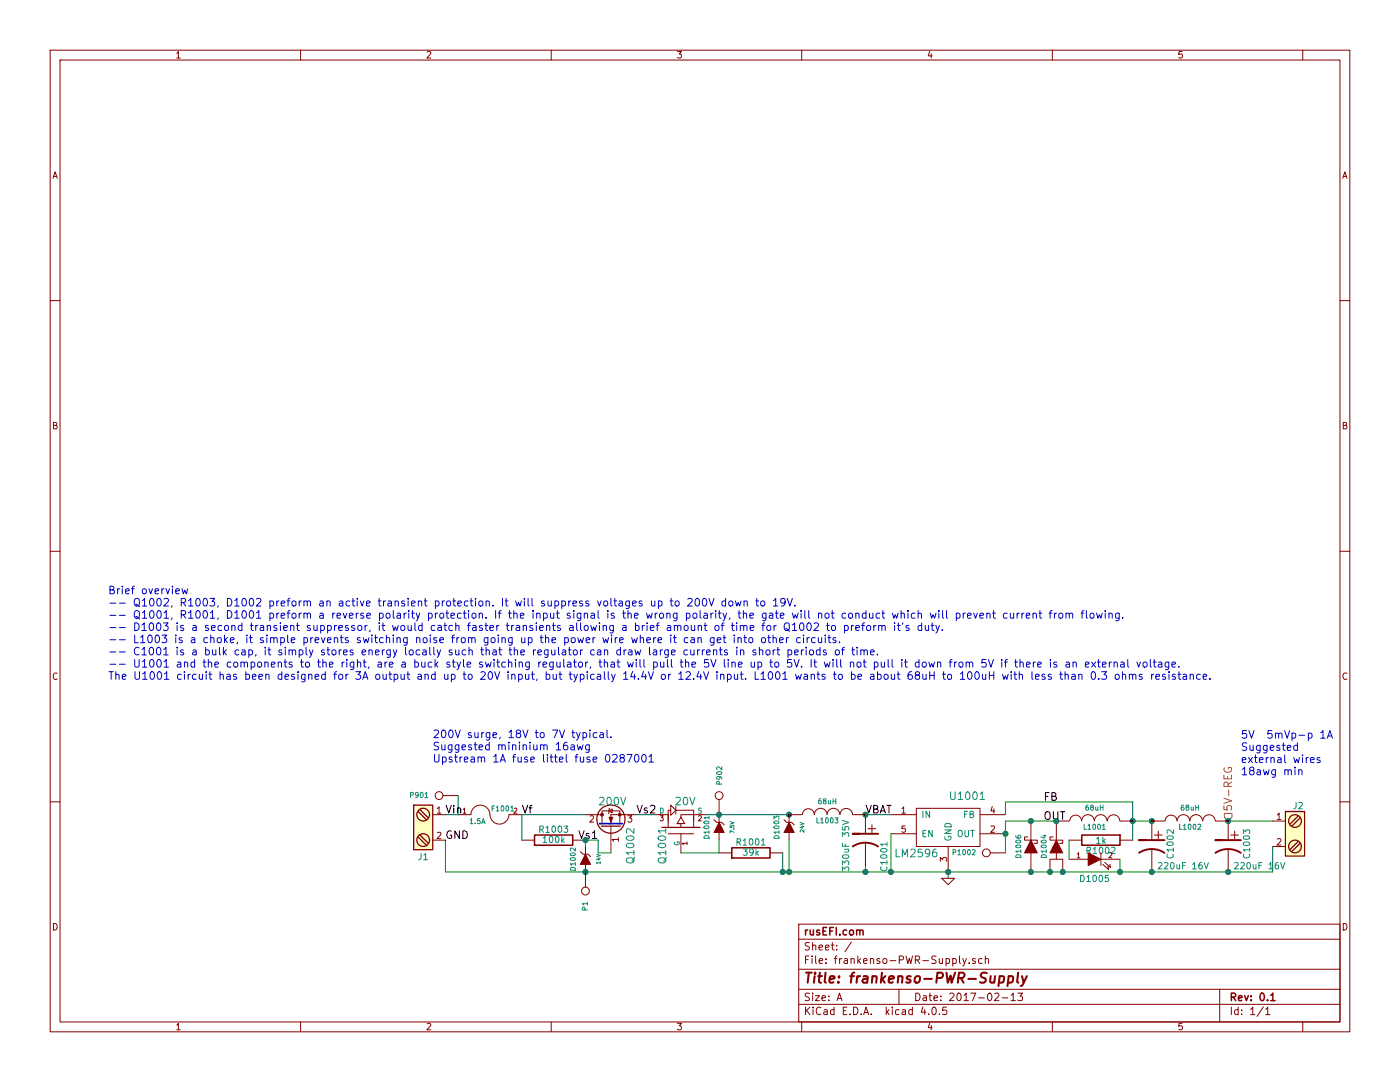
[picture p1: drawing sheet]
EESchema Schematic File Version 2
LIBS:KICAD_Older_Version
LIBS:power
LIBS:device
LIBS:transistors
LIBS:conn
LIBS:linear
LIBS:regul
LIBS:74xx
LIBS:cmos4000
LIBS:adc-dac
LIBS:memory
LIBS:xilinx
LIBS:microcontrollers
LIBS:dsp
LIBS:microchip
LIBS:analog_switches
LIBS:motorola
LIBS:texas
LIBS:intel
LIBS:audio
LIBS:interface
LIBS:digital-audio
LIBS:philips
LIBS:display
LIBS:cypress
LIBS:siliconi
LIBS:opto
LIBS:atmel
LIBS:contrib
LIBS:valves
LIBS:176122-6
LIBS:art-electro-conn
LIBS:art-electro-conn_2
LIBS:art-electro-ic
LIBS:art-electro-max
LIBS:art-electro-power
LIBS:LMV324IDR
LIBS:logo
LIBS:logo_flipped
LIBS:MAX9926-9927
LIBS:max9939
LIBS:max31855
LIBS:stm32
LIBS:tc4427
LIBS:lm2596
LIBS:mos_p_numbered-pins
LIBS:rn-41
LIBS:skqucaa010_joystick
LIBS:itead_hc-0X_bluetooth
LIBS:joystick_SKRHAAE010
LIBS:STM32F407IGT6
LIBS:slc_oem
LIBS:mos_n_numbered-pins
LIBS:crystal(mc306)
LIBS:pololu_a4988
LIBS:Pololu_DRV8880
LIBS:frankenso-PWR-Supply-cache
EELAYER 25 0
EELAYER END
$Descr A 11000 8500
encoding utf-8
Sheet 1 1
Title "frankenso-PWR-Supply"
Date "2017-02-13"
Rev "0.1"
Comp "rusEFI.com"
Comment1 ""
Comment2 ""
Comment3 ""
Comment4 ""
$EndDescr
$Comp
L CONN_1 P1002
U 1 1
P 7750 6700
F 0 "P1002" H 7830 6700 40  0000 L CNN
F 1 "CONN_1" H 7750 6755 30  0001 C CNN
F 2 "SIL-1" V 1130 2600 60  0001 C CNN
F 3 "" H 7750 6700 60  0001 C CNN
F 4 "DO NOT POPULATE,DNP" V 1130 2600 60  0001 C CNN "MFG,MFG#"
F 5 "DO NOT POPULATE,DNP" V 1130 2600 60  0001 C CNN "VEND1,VEND1#"
	1    7750 6700
	-1   0    0    1   
$EndComp
$Comp
L CP1 C1001
U 1 1
P 6800 6600
F 0 "C1001" V 6650 6350 50  0000 L CNN
F 1 "330uF 35V" V 6950 6350 50  0000 L CNN
F 2 "SMDSVP10" H 6800 6600 60  0001 C CNN
F 3 "" H 6800 6600 60  0001 C CNN
F 4 "unitedchem,EMVY350ADA331MJA0G" H 6800 6600 60  0001 C CNN "MFG,MFG#"
F 5 "DIGI,565-2479-1-ND" H 6800 6600 60  0001 C CNN "VEND1,VEND1#"
	1    6800 6600
	-1   0    0    -1  
$EndComp
$Comp
L R R1002
U 1 1
P 8650 6600
F 0 "R1002" V 8730 6600 50  0000 C CNN
F 1 "1k" V 8650 6600 50  0000 C CNN
F 2 "SM0805" V 1130 2600 60  0001 C CNN
F 3 "" H 8650 6600 60  0001 C CNN
F 4 "Panasonic,ERA-6AEB102V" V 1130 2600 60  0001 C CNN "MFG,MFG#"
F 5 "DIGI,P1.0KDACT-ND" V 1130 2600 60  0001 C CNN "VEND1,VEND1#"
	1    8650 6600
	0    1    1    0   
$EndComp
$Comp
L LED D1005
U 1 1
P 8600 6750
F 0 "D1005" H 8600 6600 50  0000 C CNN
F 1 "LED-grn" H 8600 6925 50  0001 C CNN
F 2 "LED-0805" H 8600 6750 60  0001 C CNN
F 3 "" H 8600 6750 60  0001 C CNN
F 4 "lite-on,LTST-C171GKT" H 8600 6750 60  0001 C CNN "MFG,MFG#"
F 5 "DIGI,160-1423-1-ND" H 8600 6750 60  0001 C CNN "VEND1,VEND1#"
	1    8600 6750
	1    0    0    -1  
$EndComp
$Comp
L LM2596 U1001
U 1 1
P 7450 6550
F 0 "U1001" H 7600 6850 60  0000 C CNN
F 1 "LM2596" H 7200 6400 60  0000 C CNN
F 2 "DPAK5" H 7450 6550 60  0001 C CNN
F 3 "~" H 7450 6550 60  0000 C CNN
F 4 "linear,2596-5.0" H 7450 6550 60  0001 C CNN "MFG,MFG#"
F 5 "DIGI,LM2596S-5.0/NOPB-ND" H 7450 6550 60  0001 C CNN "VEND1,VEND1#"
F 6 "sky-macau.com,6841999795" H 7450 6550 60  0001 C CNN "VEND2,VEND2#"
	1    7450 6550
	1    0    0    -1  
$EndComp
Text Label 6800 6400 0    60   ~ 0
VBAT
Text Label 8200 6300 0    60   ~ 0
FB
Text Label 8200 6450 0    60   ~ 0
OUT
$Comp
L GND #PWR01
U 1 1
P 7450 6900
F 0 "#PWR01" H 7450 6900 30  0001 C CNN
F 1 "GND" H 7450 6830 30  0001 C CNN
F 2 "" H 7450 6900 60  0000 C CNN
F 3 "" H 7450 6900 60  0000 C CNN
	1    7450 6900
	1    0    0    -1  
$EndComp
$Comp
L MOS_Pro Q1001
U 1 1
P 5350 6500
F 0 "Q1001" H 5350 6650 60  0000 R CNN
F 1 "20V" V 5550 6550 60  0000 R CNN
F 2 "SOT23" H 5350 6500 60  0001 C CNN
F 3 "" H 5350 6500 60  0000 C CNN
F 4 "Vishay,SQ2301ES-T1-GE3" H 5350 6500 60  0001 C CNN "MFG,MFG#"
F 5 "Newark,64T4128" H 5350 6500 60  0001 C CNN "VEND1,VEND1#"
F 6 "Mouser,78-SQ2301ES-T1_GE3" H 5350 6500 60  0001 C CNN "VEND2,VEND2#"
	1    5350 6500
	0    -1   -1   0   
$EndComp
$Comp
L R R1001
U 1 1
P 5900 6700
F 0 "R1001" V 5980 6700 50  0000 C CNN
F 1 "39k" V 5900 6700 50  0000 C CNN
F 2 "SM0805" V 1530 2600 60  0001 C CNN
F 3 "" H 5900 6700 60  0001 C CNN
F 4 "ECG,ERA6AEB393V" V 1530 2600 60  0001 C CNN "MFG,MFG#"
F 5 "DIGI,P39KDACT-ND" V 1530 2600 60  0001 C CNN "VEND1,VEND1#"
	1    5900 6700
	0    -1   -1   0   
$EndComp
$Comp
L ZENERsmall D1001
U 1 1
P 5650 6500
F 0 "D1001" H 5650 6600 40  0000 C CNN
F 1 "7.5V" H 5650 6400 30  0000 C CNN
F 2 "SM1206" H 5650 6500 60  0001 C CNN
F 3 "~" H 5650 6500 60  0000 C CNN
F 4 "diodesinc,BZT52C7V5-7-F" H 5650 6500 60  0001 C CNN "MFG,MFG#"
F 5 "DIGI,BZT52C7V5-FDICT-ND" H 5650 6500 60  0001 C CNN "VEND1,VEND1#"
F 6 "sky-macau.com,5633100308" H 5650 6500 60  0001 C CNN "VEND2,VEND2#"
	1    5650 6500
	0    -1   -1   0   
$EndComp
$Comp
L FUSE F1001
U 1 1
P 3850 6400
F 0 "F1001" H 3950 6450 40  0000 C CNN
F 1 "1.5A" H 3750 6350 40  0000 C CNN
F 2 "BladeFuse-Mini" H 3850 6400 60  0001 C CNN
F 3 "~" H 3850 6400 60  0000 C CNN
F 4 "0R,jumperwire" H 3850 6400 60  0001 C CNN "MFG,MFG#"
F 5 "0R,jumperwire" H 3850 6400 60  0001 C CNN "VEND1,VEND1#"
	1    3850 6400
	1    0    0    -1  
$EndComp
$Comp
L DIODESCH D1006
U 1 1
P 8100 6650
F 0 "D1006" H 8100 6750 40  0000 C CNN
F 1 "DIODESCH" H 8100 6550 40  0001 C CNN
F 2 "Diode_DO-41_SOD81_Vertical_AnodeUp" H 8100 6650 60  0001 C CNN
F 3 "~" H 8100 6650 60  0000 C CNN
F 4 "ONSEMI,MR854G" H 8100 6650 60  0001 C CNN "MFG,MFG#"
F 5 "sky-macau.com,1438219496" H 8100 6650 60  0001 C CNN "VEND2,VEND2#"
F 6 "digi,MR854GOS-ND" H 8100 6650 60  0001 C CNN "vend1,vend1#"
	1    8100 6650
	0    -1   -1   0   
$EndComp
Text Label 4100 6400 0    60   ~ 0
Vf
$Comp
L CP1 C1002
U 1 1
P 9050 6650
F 0 "C1002" V 8900 6550 50  0000 L CNN
F 1 "220uF 16V" H 8600 6500 50  0000 L CNN
F 2 "SM2512" H 9050 6650 60  0001 C CNN
F 3 "" H 9050 6650 60  0001 C CNN
F 4 "kemet,T491D227K016AT" H 9050 6650 60  0001 C CNN "MFG,MFG#"
F 5 "DIGI,399-10429-1-ND" H 9050 6650 60  0001 C CNN "VEND1,VEND1#"
F 6 "sky-macau.com,8702041755" H 9050 6650 60  0001 C CNN "VEND2,VEND2#"
	1    9050 6650
	-1   0    0    -1  
$EndComp
Text HLabel 9650 6450 1    60   Input ~ 0
5V-REG
$Comp
L CP1 C1003
U 1 1
P 9650 6650
F 0 "C1003" V 9500 6550 50  0000 L CNN
F 1 "220uF 16V" H 9200 6500 50  0000 L CNN
F 2 "SM2512" H 9650 6650 60  0001 C CNN
F 3 "" H 9650 6650 60  0001 C CNN
F 4 "kemet,T491D227K016AT" H 9650 6650 60  0001 C CNN "MFG,MFG#"
F 5 "DIGI,399-10429-1-ND" H 9650 6650 60  0001 C CNN "VEND1,VEND1#"
F 6 "sky-macau.com,8702041755" H 9650 6650 60  0001 C CNN "VEND2,VEND2#"
	1    9650 6650
	-1   0    0    -1  
$EndComp
$Comp
L CONN_1 P901
U 1 1
P 3450 6250
F 0 "P901" H 3530 6250 40  0000 L CNN
F 1 "CONN_1" H 3450 6305 30  0001 C CNN
F 2 "SIL-1" H 3450 6250 60  0001 C CNN
F 3 "" H 3450 6250 60  0000 C CNN
F 4 "dnp,dnp" H 3450 6250 60  0001 C CNN "Field4"
F 5 "dnp,dnp" H 3450 6250 60  0001 C CNN "Field5"
	1    3450 6250
	-1   0    0    1   
$EndComp
$Comp
L CONN_1 P902
U 1 1
P 5650 6250
F 0 "P902" H 5730 6250 40  0000 L CNN
F 1 "CONN_1" H 5650 6305 30  0001 C CNN
F 2 "SIL-1" H 5650 6250 60  0001 C CNN
F 3 "" H 5650 6250 60  0000 C CNN
F 4 "dnp,dnp" H 5650 6250 60  0001 C CNN "Field4"
F 5 "dnp,dnp" H 5650 6250 60  0001 C CNN "Field5"
	1    5650 6250
	0    -1   -1   0   
$EndComp
$Comp
L Q_NMOS_GDS Q1002
U 1 1
P 4800 6500
F 0 "Q1002" H 4800 6350 60  0000 R CNN
F 1 "200V" V 5000 6600 60  0000 R CNN
F 2 "m-pad-2.1-TO-263AB" H 4800 6500 60  0001 C CNN
F 3 "" H 4800 6500 60  0000 C CNN
F 4 "IXYS,IXTA6N50D2" H 4800 6500 60  0001 C CNN "MFG,MFG#"
F 5 "digikey,IXTA6N50D2-ND" H 4800 6500 60  0001 C CNN "VEND1,VEND1#"
	1    4800 6500
	0    -1   -1   0   
$EndComp
$Comp
L ZENERsmall D1002
U 1 1
P 4600 6750
F 0 "D1002" H 4600 6850 40  0000 C CNN
F 1 "14V" H 4600 6650 30  0000 C CNN
F 2 "Diode_DO-41_SOD81_Vertical_AnodeUp" H 4600 6750 60  0001 C CNN
F 3 "~" H 4600 6750 60  0000 C CNN
F 4 "FAIRCHILD,1N5244B" H 4600 6750 60  0001 C CNN "MFG,MFG#"
F 5 "DIGI,1N5244B-ND" H 4600 6750 60  0001 C CNN "VEND1,VEND1#"
F 6 " " H 4600 6750 60  0001 C CNN "VEND2,VEND2#"
	1    4600 6750
	0    -1   -1   0   
$EndComp
$Comp
L R R1003
U 1 1
P 4350 6600
F 0 "R1003" V 4430 6600 50  0000 C CNN
F 1 "100k" V 4350 6600 50  0000 C CNN
F 2 "SM0805" V -20 2500 60  0001 C CNN
F 3 "" H 4350 6600 60  0001 C CNN
F 4 "ECG,ERA6AEB104V" V -20 2500 60  0001 C CNN "MFG,MFG#"
F 5 "DIGI,P100KDACT-ND" V -20 2500 60  0001 C CNN "VEND1,VEND1#"
	1    4350 6600
	0    -1   -1   0   
$EndComp
Connection ~ -4675 3450
Connection ~ 9050 6850
Connection ~ 7450 6850
Wire Wire Line
	6800 6850 6800 6800
Connection ~ 6800 6850
Wire Wire Line
	8800 6850 8800 6750
Connection ~ 8800 6850
Wire Wire Line
	8400 6750 8400 6600
Wire Wire Line
	8900 6300 8900 6600
Wire Wire Line
	8900 6450 9050 6450
Connection ~ 9050 6450
Wire Wire Line
	5550 6400 6200 6400
Wire Wire Line
	6800 6400 7000 6400
Connection ~ 6800 6400
Wire Wire Line
	7000 6850 7000 6550
Connection ~ 7000 6850
Wire Wire Line
	8900 6300 7900 6300
Wire Wire Line
	7900 6300 7900 6400
Connection ~ 8900 6450
Wire Wire Line
	10000 6850 10000 6650
Connection ~ 9650 6850
Wire Wire Line
	10000 6450 9650 6450
Wire Wire Line
	7900 6450 7900 6700
Wire Wire Line
	7900 6450 8300 6450
Connection ~ 7900 6550
Connection ~ 9650 6450
Wire Wire Line
	7450 6850 7450 6900
Connection ~ 6200 6400
Wire Wire Line
	6200 6850 6200 6600
Connection ~ 6200 6850
Wire Wire Line
	3500 6850 3500 6600
Wire Wire Line
	6150 6850 6150 6700
Connection ~ 6150 6850
Wire Wire Line
	5650 6700 5350 6700
Wire Wire Line
	3500 6400 3600 6400
Connection ~ 5650 6400
Connection ~ 8100 6450
Connection ~ 8100 6850
Wire Wire Line
	3500 6850 10000 6850
Wire Wire Line
	3600 6400 3600 6250
Wire Wire Line
	4100 6400 4600 6400
Wire Wire Line
	5000 6400 5150 6400
Wire Wire Line
	4100 6600 4100 6400
Connection ~ 4600 6850
Wire Wire Line
	4600 6600 4600 6650
Wire Wire Line
	4700 6700 4800 6700
Wire Wire Line
	4700 6600 4700 6700
$Comp
L ZENERsmall D1003
U 1 1
P 6200 6500
F 0 "D1003" H 6200 6600 40  0000 C CNN
F 1 "24V" H 6200 6400 30  0000 C CNN
F 2 "Diode_DO-41_SOD81_Vertical_AnodeUp" H 6200 6500 60  0001 C CNN
F 3 "~" H 6200 6500 60  0000 C CNN
F 4 "MicroComercial,1N5359B-TP" H 6200 6500 60  0001 C CNN "MFG,MFG#"
F 5 "DIGI,1N5359BTPMSCT-ND" H 6200 6500 60  0001 C CNN "VEND1,VEND1#"
F 6 "sky-macau.com,0533550982" H 6200 6500 60  0001 C CNN "VEND2,VEND2#"
	1    6200 6500
	0    -1   -1   0   
$EndComp
Wire Wire Line
	5650 6600 5650 6700
Text Label 5000 6400 0    60   ~ 0
Vs2
Text Label 4700 6600 2    60   ~ 0
Vs1
Wire Wire Line
	4700 6600 4600 6600
Connection ~ 4600 6600
Text Notes 850  5350 0    60   ~ 0
Brief overview\n-- Q1002, R1003, D1002 preform an active transient protection. It will suppress voltages up to 200V down to 19V.\n-- Q1001, R1001, D1001 preform a reverse polarity protection. If the input signal is the wrong polarity, the gate will not conduct which will prevent current from flowing. \n-- D1003 is a second transient suppressor, it would catch faster transients allowing a brief amount of time for Q1002 to preform it's duty. \n-- L1003 is a choke, it simple prevents switching noise from going up the power wire where it can get into other circuits. \n-- C1001 is a bulk cap, it simply stores energy locally such that the regulator can draw large currents in short periods of time. \n-- U1001 and the components to the right, are a buck style switching regulator, that will pull the 5V line up to 5V. It will not pull it down from 5V if there is an external voltage. \nThe U1001 circuit has been designed for 3A output and up to 20V input, but typically 14.4V or 12.4V input. L1001 wants to be about 68uH to 100uH with less than 0.3 ohms resistance. 
Text Notes 9750 6100 0    60   ~ 0
5V  5mVp-p 1A\nSuggested \nexternal wires\n18awg min
Text Notes 3400 6000 0    60   ~ 0
200V surge, 18V to 7V typical. \nSuggested mininium 16awg \nUpstream 1A fuse littel fuse 0287001
$Comp
L INDUCTOR L1003
U 1 1
P 6500 6400
F 0 "L1003" V 6450 6400 40  0000 C CNN
F 1 "68uH" V 6600 6400 40  0000 C CNN
F 2 "INDUCTOR_V" H 6500 6400 60  0001 C CNN
F 3 "" H 6500 6400 60  0001 C CNN
F 4 "BOURNS,5800-680-RC" V 6500 6400 60  0001 C CNN "MFG,MFG#"
F 5 "digi,M8288-ND" V 6500 6400 60  0001 C CNN "VEND1,VEND1#"
F 6 "sky-macau.com,2258345334" V 6500 6400 60  0001 C CNN "VEND2,VEND2#"
	1    6500 6400
	0    -1   -1   0   
$EndComp
$Comp
L INDUCTOR L1001
U 1 1
P 8600 6450
F 0 "L1001" V 8550 6450 40  0000 C CNN
F 1 "68uH" V 8700 6450 40  0000 C CNN
F 2 "INDUCTOR_V" H 8600 6450 60  0001 C CNN
F 3 "" H 8600 6450 60  0001 C CNN
F 4 "BOURNS,5800-680-RC" V 8600 6450 60  0001 C CNN "MFG,MFG#"
F 5 "digi,M8288-ND" V 8600 6450 60  0001 C CNN "VEND1,VEND1#"
F 6 "sky-macau.com,2258345334" V 8600 6450 60  0001 C CNN "VEND2,VEND2#"
	1    8600 6450
	0    -1   -1   0   
$EndComp
$Comp
L INDUCTOR L1002
U 1 1
P 9350 6450
F 0 "L1002" V 9300 6450 40  0000 C CNN
F 1 "68uH" V 9450 6450 40  0000 C CNN
F 2 "INDUCTOR_V" H 9350 6450 60  0001 C CNN
F 3 "" H 9350 6450 60  0001 C CNN
F 4 "BOURNS,5800-680-RC" V 9350 6450 60  0001 C CNN "MFG,MFG#"
F 5 "digi,M8288-ND" V 9350 6450 60  0001 C CNN "VEND1,VEND1#"
F 6 "sky-macau.com,2258345334" V 9350 6450 60  0001 C CNN "VEND2,VEND2#"
	1    9350 6450
	0    -1   -1   0   
$EndComp
Wire Bus Line
	4710 6470 4890 6470
$Comp
L Screw_Terminal_1x02 J1
U 1 1
P 3300 6500
F 0 "J1" H 3325 6300 50  0000 C TNN
F 1 "Screw_Terminal_1x02" V 3150 6500 50  0001 C TNN
F 2 "Connect:AK300-2" H 3300 6275 50  0001 C CNN
F 3 "" H 3275 6500 50  0001 C CNN
	1    3300 6500
	1    0    0    -1  
$EndComp
$Comp
L Screw_Terminal_1x02 J2
U 1 1
P 10200 6550
F 0 "J2" H 10200 6800 50  0000 C TNN
F 1 "Screw_Terminal_1x02" V 10050 6550 50  0001 C TNN
F 2 "Connect:AK300-2" H 10200 6325 50  0001 C CNN
F 3 "" H 10175 6550 50  0001 C CNN
	1    10200 6550
	-1   0    0    -1  
$EndComp
Text Label 3500 6400 0    60   ~ 0
Vin
Text Label 3500 6600 0    60   ~ 0
GND
$Comp
L CONN_1 P1
U 1 1
P 4600 7000
F 0 "P1" H 4680 7000 40  0000 L CNN
F 1 "CONN_1" H 4600 7055 30  0001 C CNN
F 2 "Pin_Headers:Pin_Header_Straight_1x01_Pitch2.54mm" H 4600 7000 60  0001 C CNN
F 3 "" H 4600 7000 60  0000 C CNN
F 4 "dnp,dnp" H 4600 7000 60  0001 C CNN "Field4"
F 5 "dnp,dnp" H 4600 7000 60  0001 C CNN "Field5"
	1    4600 7000
	0    1    1    0   
$EndComp
$Comp
L SCHDPAK D1004
U 1 1
P 8300 6650
F 0 "D1004" H 8300 6750 40  0000 C CNN
F 1 "DIODESCH" H 8300 6550 40  0001 C CNN
F 2 "DPAK2" H 8300 6650 60  0001 C CNN
F 3 "~" H 8300 6650 60  0000 C CNN
F 4 "VISHAY,VS-50WQ04FNPBF" H 8300 6650 60  0001 C CNN "MFG,MFG#"
F 5 "DIGI,VS-50WQ04FNPBF-ND" H 8300 6650 60  0001 C CNN "vend1,vend1#"
	1    8300 6650
	0    -1   -1   0   
$EndComp
Connection ~ 8250 6850
Connection ~ 8350 6850
Connection ~ 8300 6450
$EndSCHEMATC
